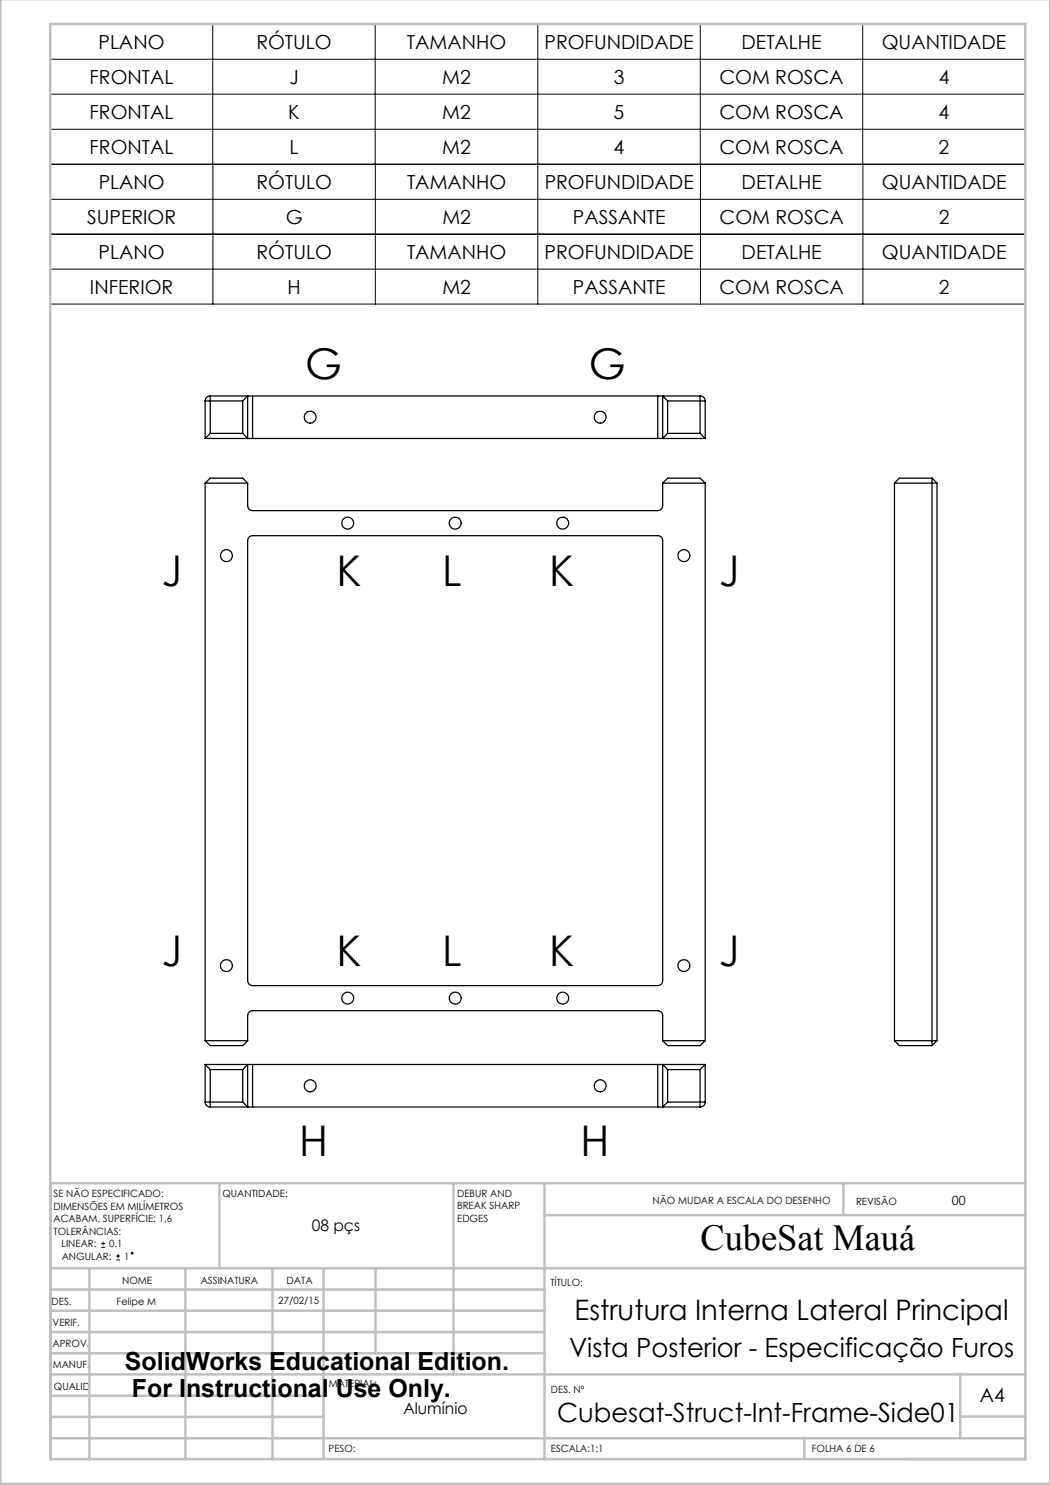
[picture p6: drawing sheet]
<svg xmlns="http://www.w3.org/2000/svg" width="210mm" height="297mm" viewBox="0 0 210 297" stroke-linecap="round" stroke-linejoin="round" font-family="sans-serif">
<g fill="none" stroke="#000" stroke-width=".2">
<path d="M10.1 18.8h194.9M10.1 11.8h194.9M42.5 4.8v28M75 4.8l.1 56M107.6 4.8v56M140.1 4.8v28M172.5 4.8v28M10.1 25.9h194.9M10.1 39.9h195M42.6 32.9v27.9M140.1 32.9v27.9M172.6 32.9v27.9"/>
<path d="M205 32.8h-194.9v-28h194.9l.1 56h-195v-27.9h195M10.1 46.8h195M10.1 53.8h195M10.1 46.9h195M20.2 249.5h.8M20.2 248.7h.8M20.6 248.4v.7M23.2 252h.8M23.2 251.2h.8M23.6 250.8v.8"/>
<circle cx="26.4" cy="250.6" r=".19"/>
</g>
<g fill="none" stroke="#c0c0c0" stroke-width=".5">
<path d="M.1 -.1v296.9h209.9v-296.9M10.1 4.8h195v287h-195zM43.9 236.6v17M90.7 236.6v38.3M108.9 236.6v55.3M168.7 236.6v6.3M205.1 236.6h-195v55.3M10.1 253.6h195M10.1 257.9h98.8M17.9 253.6v38.3M37.1 253.6v38.3M54.5 253.6v38.3"/>
<path d="M64.7 253.6v38.3M75.1 253.6v17M108.9 243h96.2M10.1 270.6h98.8M10.1 266.4h98.8M10.1 262.1h98.8M10.1 279.1h54.6M10.1 274.9h195M192.1 274.8v12.7M10.1 287.7h195M10.1 283.4h54.6M160.9 287.5v4.3"/>
<path d="M192.1 283.3h13"/>
</g>
<g fill="none" stroke="#000" stroke-width=".25">
<path d="M42.1 79.2a.97 .97 0 0 0-1.1 1M42.1 79.2v7.5M42.1 79.2h7.4M49.5 79.2h1M49.5 79.2v8.5M49.5 79.2l-1 1M50.5 79.2h81.1M50.5 79.2v8.5M131.6 79.2h.9M131.6 79.2v8.5M132.5 79.2v8.5M132.5 79.2h7.5"/>
<path d="M132.5 79.2l1 1M140 79.2a.97 .97 0 0 1 1 1M140 79.2v7.5M41 80.2v7.5M41 80.2h7.5M41 87.7h8.5M41 96.6h8.5M41 96.6v111.5M41 96.6l1.1-1h6.4l1 1M42.1 86.7l-1.1 1M42.1 86.7h6.4M48.5 80.2v6.5"/>
<path d="M48.5 86.7l1 1M49.5 87.7h1M49.5 96.6v4.5a.96 .96 0 0 0 1 1h81.1a.96 .96 0 0 0 .9-1v-4.5M50.5 87.7h81.1M131.6 87.7h.9M132.5 96.6h8.5M132.5 96.6l1-1h6.5l1 1M132.5 87.7h8.5M133.5 80.2h7.5M133.5 86.7h6.5M133.5 80.2v6.5M133.5 86.7l-1 1"/>
<path d="M140 86.7l1 1M141 96.6v111.5M141 80.2v7.5M178.9 96.6h8.5M178.9 96.6v111.5M186.4 95.6h-6.5l-1 1M186.4 95.6v113.5M186.4 95.6l1 1M187.4 96.6v111.5M49.8 107.4l.5-.3h81.3a.96 .96 0 0 1 .9 1v88a.96 .96 0 0 1-.9 1h-81.1a.96 .96 0 0 1-1-1v-88zM41 212.9v7.5M41 212.9l1.1 1"/>
<path d="M41 212.9h8.5M41 208.1h8.5M41 208.1l1.1 1h6.4l1-1M42.1 213.9v7.5M42.1 213.9h6.4M48.5 213.9v6.5M49.5 212.9h1M49.5 212.9v8.5M49.5 212.9l-1 1M49.5 208.1v-5a.96 .96 0 0 1 1-1h81.1a.96 .96 0 0 1 .9 1v5M50.5 212.9v8.5M50.5 212.9h81.1"/>
<path d="M131.6 212.9h.9M131.6 212.9v8.5M132.5 212.9v8.5M132.5 212.9l1 1M132.5 212.9h8.5M132.5 208.1h8.5M132.5 208.1l1 1h6.5l1-1M133.5 213.9v6.5M133.5 213.9h6.5M140 213.9v7.5M141 212.9v7.5M141 212.9l-1 1"/>
<path d="M178.9 208.1h8.5M178.9 208.1l1 1h6.5M187.4 208.1l-1 1M41 220.4a.97 .97 0 0 0 1.1 1M41 220.4h7.5M42.1 221.4h7.4M48.5 220.4l1 1M49.5 221.4h1M50.5 221.4h81.1M131.6 221.4h.9M132.5 221.4h7.5M133.5 220.4h7.5"/>
<path d="M133.5 220.4l-1 1M141 220.4a.97 .97 0 0 1-1 1"/>
<circle cx="62" cy="83.4" r="1.2"/>
<circle cx="120" cy="83.4" r="1.2"/>
<circle cx="45.3" cy="111.1" r="1.21"/>
<circle cx="69.5" cy="104.6" r="1.2"/>
<circle cx="91" cy="104.6" r="1.21"/>
<circle cx="112.5" cy="104.6" r="1.2"/>
<circle cx="136.8" cy="111.1" r="1.2"/>
<circle cx="45.3" cy="193.1" r="1.21"/>
<circle cx="69.5" cy="199.6" r="1.2"/>
<circle cx="91" cy="199.6" r="1.21"/>
<circle cx="112.5" cy="199.6" r="1.2"/>
<circle cx="136.8" cy="193.1" r="1.2"/>
<circle cx="62" cy="217.2" r="1.2"/>
<circle cx="120" cy="217.2" r="1.2"/>
</g>
<g font-size="8.5">
<text x="61" y="75.7">G</text>
<text x="117.8" y="75.7">G</text>
<text x="32.3" y="117.2">J</text>
<text x="67.3" y="117.2">K</text>
<text x="88.4" y="117.2">L</text>
<text x="109.8" y="117.2">K</text>
<text x="143.9" y="117.2">J</text>
<text x="32.3" y="193.1">J</text>
<text x="67.3" y="193.1">K</text>
<text x="88.4" y="193.1">L</text>
<text x="109.8" y="193.1">K</text>
<text x="143.9" y="193.1">J</text>
<text x="59.9" y="231.3">H</text>
<text x="116.1" y="231.3">H</text>
</g>
<text font-size="7.3" x="140.1" y="249.9">CubeSat Mauá</text>
<text font-size="5.6" x="114.9" y="264">Estrutura Interna Lateral Principal</text>
<g font-size="5.3">
<text x="113.8" y="271.4">Vista Posterior - Especificação Furos</text>
<text x="111.4" y="284.3">Cubesat-Struct-Int-Frame-Side01</text>
</g>
<g font-size="5">
<text x="25" y="273.9">SolidWorks Educational Edition.</text>
<text x="26.4" y="279.4">For Instructional Use Only.</text>
</g>
<g font-size="3.9">
<text x="19.7" y="9.8">PLANO</text>
<text x="51.3" y="9.8">RÓTULO</text>
<text x="81.4" y="9.8">TAMANHO</text>
<text x="108.9" y="9.8">PROFUNDIDADE</text>
<text x="148.3" y="9.8">DETALHE</text>
<text x="176.3" y="9.8">QUANTIDADE</text>
<text x="17.9" y="16.8">FRONTAL</text>
<text x="57.9" y="16.8">J</text>
<text x="88.5" y="16.8">M2</text>
<text x="122.7" y="16.8">3</text>
<text x="143.9" y="16.8">COM ROSCA</text>
<text x="187.7" y="16.8">4</text>
<text x="17.9" y="23.8">FRONTAL</text>
<text x="57.7" y="23.8">K</text>
<text x="88.4" y="23.8">M2</text>
<text x="122.7" y="23.8">5</text>
<text x="143.9" y="23.8">COM ROSCA</text>
<text x="187.7" y="23.8">4</text>
<text x="17.9" y="30.8">FRONTAL</text>
<text x="57.9" y="30.8">L</text>
<text x="88.4" y="30.8">M2</text>
<text x="122.7" y="30.8">4</text>
<text x="143.9" y="30.8">COM ROSCA</text>
<text x="187.7" y="30.8">2</text>
<text x="19.7" y="37.8">PLANO</text>
<text x="51.3" y="37.8">RÓTULO</text>
<text x="81.4" y="37.8">TAMANHO</text>
<text x="108.9" y="37.8">PROFUNDIDADE</text>
<text x="148.3" y="37.8">DETALHE</text>
<text x="176.4" y="37.8">QUANTIDADE</text>
<text x="17.4" y="44.8">SUPERIOR</text>
<text x="57.2" y="44.8">G</text>
<text x="88.5" y="44.8">M2</text>
<text x="114.6" y="44.8">PASSANTE</text>
<text x="143.9" y="44.8">COM ROSCA</text>
<text x="187.8" y="44.8">2</text>
<text x="19.7" y="51.8">PLANO</text>
<text x="51.3" y="51.8">RÓTULO</text>
<text x="81.4" y="51.8">TAMANHO</text>
<text x="108.9" y="51.8">PROFUNDIDADE</text>
<text x="148.3" y="51.8">DETALHE</text>
<text x="176.4" y="51.8">QUANTIDADE</text>
<text x="18" y="58.8">INFERIOR</text>
<text x="57.5" y="58.8">H</text>
<text x="88.5" y="58.8">M2</text>
<text x="114.6" y="58.8">PASSANTE</text>
<text x="143.9" y="58.8">COM ROSCA</text>
<text x="187.8" y="58.8">2</text>
<text x="196" y="280.4">A4</text>
</g>
<g font-size="3.2">
<text x="62.3" y="246.3">08 pçs</text>
<text x="80.7" y="282.8">Alumínio</text>
</g>
<text font-size="2.5" x="190.4" y="240.9">00</text>
<g font-size="2">
<text x="10.7" y="239.5">SE NÃO ESPECIFICADO:</text>
<text x="44.5" y="239.5">QUANTIDADE:</text>
<text x="91.4" y="239.4">DEBUR AND</text>
<text x="10.7" y="242">DIMENSÕES EM MILÍMETROS</text>
<text x="10.7" y="244.5">ACABAM. SUPERFÍCIE: 1,6</text>
<text x="91.4" y="241.9">BREAK SHARP</text>
<text x="91.4" y="244.4">EDGES</text>
<text x="130.5" y="240.8">NÃO MUDAR A ESCALA DO DESENHO</text>
<text x="171.2" y="241">REVISÃO</text>
<text x="10.7" y="247">TOLERÂNCIAS:</text>
<text x="12.3" y="249.5">LINEAR:</text>
<text x="12.3" y="252">ANGULAR:</text>
<text x="21.8" y="249.5">0.1</text>
<text x="24.8" y="252">1</text>
<text x="24.4" y="256.9">NOME</text>
<text x="40.1" y="256.8">ASSINATURA</text>
<text x="57.3" y="256.8">DATA</text>
<text x="110.1" y="257.1">TÍTULO:</text>
<text x="10.3" y="260.9">DES.</text>
<text x="23.3" y="261">Felipe M</text>
<text x="55.7" y="260.8">27/02/15</text>
<text x="10.5" y="269.3">APROV.</text>
<text x="10.5" y="265.2">VERIF.</text>
<text x="10.6" y="273.6">MANUF.</text>
<text x="10.8" y="278">QUALID</text>
<text x="65.8" y="277.4">MATERIAL:</text>
<text x="110.2" y="278.5">DES. Nº</text>
<text x="65.7" y="290.4">PESO:</text>
<text x="110.2" y="290.5">ESCALA:1:1</text>
<text x="162.4" y="290.4">FOLHA 6 DE 6</text>
</g>
</svg>
